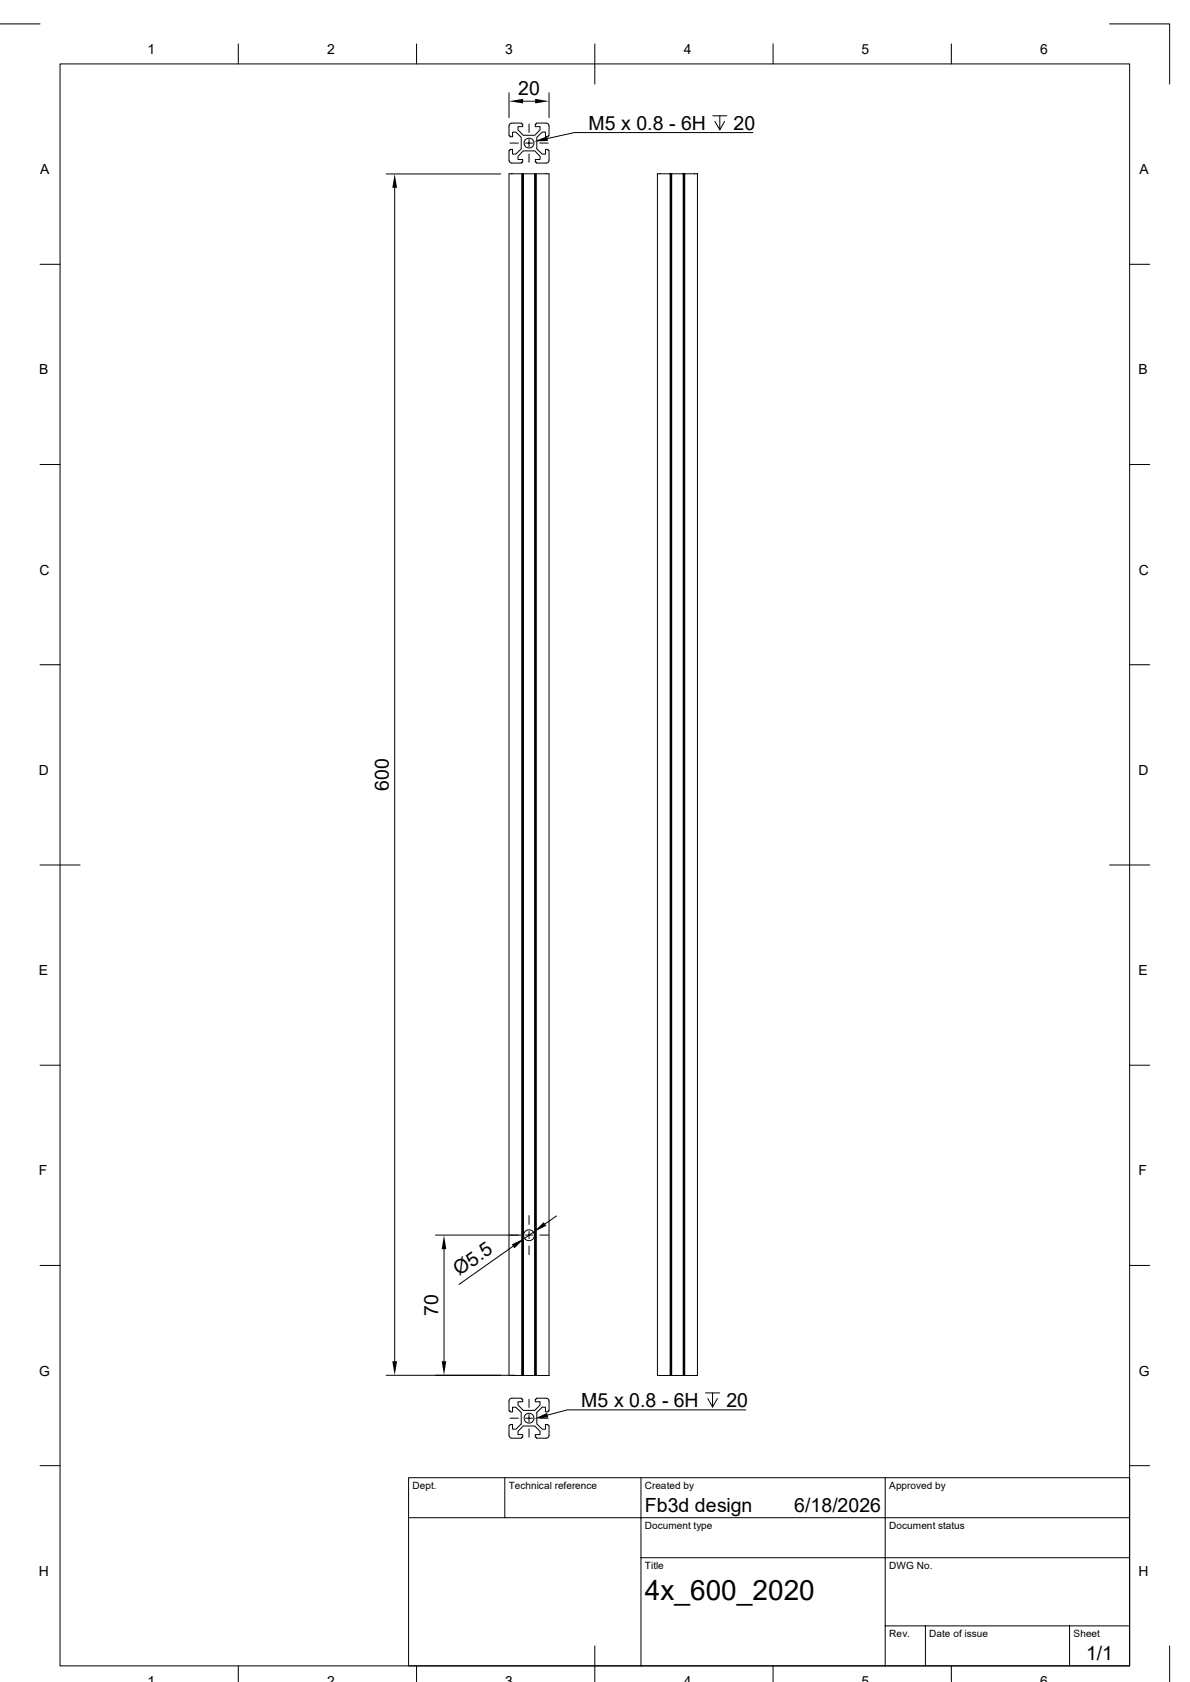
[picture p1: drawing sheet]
<svg xmlns="http://www.w3.org/2000/svg" width="297mm" height="420mm" viewBox="0 0 297 420" stroke-linecap="round" stroke-linejoin="round" font-family="sans-serif">
<g fill="none" stroke="#000" stroke-width=".25">
<path d="M0 6h10M15 16h266.9v400h-266.9zM59.5 11v5M104 11v5M148.5 11v10M193 11v5M237.4 11v5M276.9 6h15v15M127 23.2v6.2M127.3 30.9l.5-.2h2.4v.3h.3v.6h-1.2v.8l1.3 1.4h2.9l1.3-1.4v-.8h-1.2v-.6h.3v-.3h2.4l.6 .4 .1 2.8h-.2v.3h-.7v-1.2h-.8l-1.3 1.3v2.9l1.3 1.3h.8v-1.2h.7v.2h.2v2.5l-.3 .6-2.8 .1v-.2h-.3v-.7h1.2v-.8l-1.3-1.3h-2.9l-1.3 1.3v.8h1.2v.7h-.3v.2h-2.4l-.5-.2-.3-.5v-2.5h.3v-.2h.6v1.2h.8l1.4-1.3v-2.9l-1.4-1.3h-.8v1.2h-.6v-.3h-.3v-2.4zM127.3 35.7h2.1M130.6 25.3h3"/>
<path d="M131.1 35.7h1.8M132 31v2.1M132 34.8v1.8M132 38.4v2.1M134.7 35.7h2.1M137 23.2v6.2M177.9 28.9h3.5M179.7 28.9v3.5l-1.3-2.1M180.8 30.3l-1.1 2.1M187.9 33.1h-44.6l-6.6 1.5M96.4 43.4h28.6M98.5 46.9v293"/>
<path d="M130.2 43.4v300.1h.3M130.5 43.4v300.1h.1M130.6 43.4v300.1h2.9M133.5 43.4v300.1h.1M133.6 43.4v300.1h.3M133.9 43.4v300.1h3.1v-300.1h-10v300.1h.8M167.3 43.4v300.1h.2M167.5 43.4v300.1h.1M167.6 43.4h6.5v300.1h-3.2v-300.1M167.6 43.4h-3.5v300.1h3.2M167.6 43.4v300.1h2.9M170.5 43.4v300.1h.1"/>
<path d="M170.6 43.4v300.1h.3M10 66h5M281.9 66h5M10 116h5M281.9 116h5M10 166h5M281.9 166h5M10 216h10M276.9 216h10M10 266h5M281.9 266h5M10 316h5"/>
<path d="M108.7 308.4h21.3M110.8 311.9v28M128.1 311.2l-13.5 9.5M131.1 308.4h1.8M132 303.5v2.2M132 307.5v1.8M132 311.1v2.2M133.2 307.6l-2.3 1.6M134.7 308.4h2.2M138.9 303.6l-2.8 2M281.9 316h5M96.4 343.4l33.8 .1"/>
<path d="M127.3 349.3l.5-.2h2.4v.3h.3v.6h-1.2v.8l1.3 1.4h2.9l1.3-1.4v-.8h-1.2v-.6h.3v-.3h2.4l.6 .4 .1 2.8h-.2v.3h-.7v-1.2h-.8l-1.3 1.3v2.9l1.3 1.3h.8v-1.2h.7v.2h.2v2.5l-.3 .6-2.8 .1v-.2h-.3v-.7h1.2v-.8l-1.3-1.3h-2.9l-1.3 1.3v.8h1.2v.7h-.3v.2h-2.4l-.5-.2-.3-.5v-2.5h.3v-.2h.6v1.2h.8l1.4-1.3v-2.9l-1.4-1.3h-.8v1.2h-.6v-.3h-.3v-2.5zM127.3 354.1h2.1M131.1 354.1h1.8M132 349.4v2.1M132 353.2v1.8M132 356.8v2.1M134.7 354.1h2.1M176.1 347.8h3.5M177.8 347.8v3.5l-1.1-2.1M179.1 349.2l-1.3 2.1M186.1 352h-44.5l-4.9 1.4M10 366h5"/>
<path d="M102 369h179.9v47h-179.9zM102 379h179.9M126 369v10M160 369v47M220.9 369v47M281.9 366h5M160 389h121.9M59.5 416v3.9M104 416v3.9M148.5 411v8.9M193 416v3.9M220.9 406h61"/>
<path d="M231 406v10M237.4 416v3.9M267 406v10M291.9 411v8.9"/>
<circle cx="132" cy="35.7" r="1.22"/>
<circle cx="132" cy="308.4" r="1.36"/>
<circle cx="132" cy="354.1" r="1.23"/>
</g>
<path d="M127 25.3l3.6-.6v1.1zM133.6 24.7l3.4 .6-3.4 .5zM133.2 35.3l3.3-1.3 .3 1.2zM98.5 43.4l.6 3.5h-1.2zM110.8 308.4l.6 3.5h-1.2zM127.7 310.7l3.2-1.5-2.5 2.5zM133.2 307.6l2.5-2.5 .7 1zM97.9 339.9h1.2l-.6 3.5zM110.2 339.9h1.2l-.6 3.5zM133.3 354.3l3.2-1.5 .3 1.1z" fill="#000"/>
<text font-size="7" x="161" y="399.5">4x_600_2020</text>
<g font-size="4.9">
<text x="129.4" y="23.8">20</text>
<text x="146.9" y="32.4">M5 x 0.8 - 6H</text>
<text x="183.1" y="32.4">20</text>
<text x="97" y="197.5" transform="rotate(-90 97 197.5)">600</text>
<text x="114.6" y="318.7" transform="rotate(-35 114.6 318.7)">Ø5.5</text>
<text x="109.3" y="328.6" transform="rotate(-90 109.3 328.6)">70</text>
<text x="145.1" y="351.3">M5 x 0.8 - 6H</text>
<text x="181.3" y="351.3">20</text>
<text x="161" y="377.5">Fb3d design</text>
<text x="198.2" y="377.5">6/18/2026</text>
<text x="271.1" y="414.6">1/1</text>
</g>
<g font-size="3.5">
<text x="36.8" y="13.5">1</text>
<text x="81.6" y="13.5">2</text>
<text x="126.1" y="13.5">3</text>
<text x="170.6" y="13.5">4</text>
<text x="215.1" y="13.5">5</text>
<text x="259.6" y="13.5">6</text>
<text x="10" y="43.5">A</text>
<text x="284.4" y="43.5">A</text>
<text x="9.7" y="93.5">B</text>
<text x="284.2" y="93.5">B</text>
<text x="9.8" y="143.5">C</text>
<text x="284.3" y="143.5">C</text>
<text x="9.7" y="193.5">D</text>
<text x="284.2" y="193.5">D</text>
<text x="9.7" y="243.5">E</text>
<text x="284.2" y="243.5">E</text>
<text x="9.7" y="293.5">F</text>
<text x="284.1" y="293.5">F</text>
<text x="9.8" y="343.5">G</text>
<text x="284.3" y="343.5">G</text>
<text x="9.7" y="393.5">H</text>
<text x="284.2" y="393.5">H</text>
<text x="36.8" y="420.9">1</text>
<text x="81.6" y="420.9">2</text>
<text x="126.1" y="420.9">3</text>
<text x="170.6" y="420.9">4</text>
<text x="215.1" y="420.9">5</text>
<text x="259.6" y="420.9">6</text>
</g>
<g font-size="2.5">
<text x="103" y="371.8">Dept.</text>
<text x="127" y="371.8">Technical reference</text>
<text x="161" y="371.8">Created by</text>
<text x="221.9" y="371.8">Approved by</text>
<text x="161" y="381.8">Document type</text>
<text x="221.9" y="381.8">Document status</text>
<text x="161" y="391.8">Title</text>
<text x="221.9" y="391.8">DWG No.</text>
<text x="222" y="408.8">Rev.</text>
<text x="231.9" y="408.8">Date of issue</text>
<text x="268" y="408.8">Sheet</text>
</g>
</svg>
